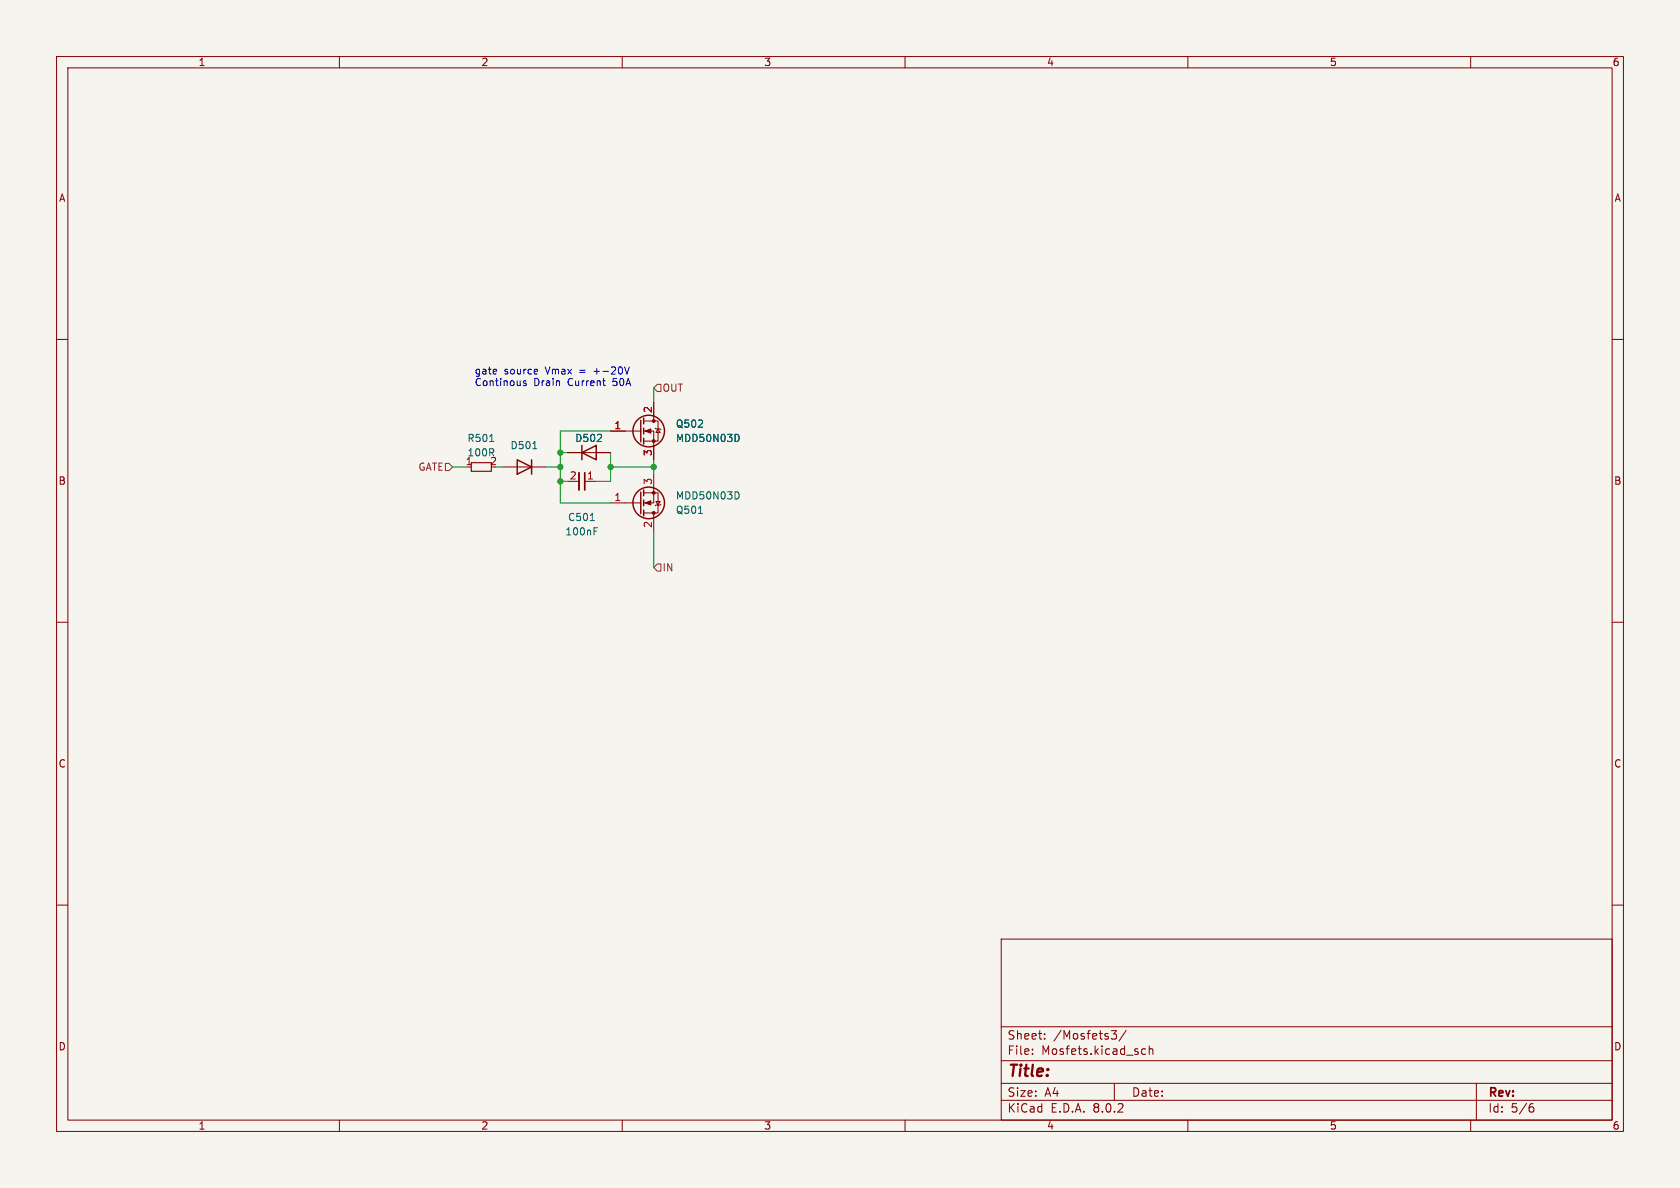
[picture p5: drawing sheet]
<svg xmlns="http://www.w3.org/2000/svg" width="297mm" height="210mm" viewBox="0 0 297 210" stroke-linecap="round" stroke-linejoin="round" font-family="sans-serif">
<path d="M0 0h297v210h-297z" fill="#f5f4ef" stroke="#f5f4ef" stroke-width=".18"/>
<g fill="none" stroke="#840000" stroke-width=".18">
<path d="M10 10h277v190h-277zM12 12h273v186h-273zM60 10v2M110 10v2M160 10v2M210 10v2M260 10v2M10 60h2M285 60h2M107.9 76.2h5.4M113.8 76.2h1.8v5.1M113.8 74.4h2.5v3.6h-2.5"/>
<path d="M115.6 71.1v3.3M115.8 75.7l.2 .1h.7l.1 .1M116.3 75.8l.4 .7h-.7zM88.9 82.6h7.6M100.3 80h7.6M100.3 85.1h2.1M103.4 85.1h2M107.9 88.9h5.4M113.8 87.1h2.5v3.6h-2.5M115.6 83.8v5.1h-1.8M115.6 90.7v3.3M116 88.6h.7l-.4 .7z"/>
<path d="M116.8 89.2l-.1 .1h-.7l-.2 .1M10 110h2M285 110h2M10 160h2M285 160h2M177 166h108v32h-108zM60 198v2M110 198v2M160 198v2M177 194.5h108M177 191.5h108M177 187.5h108"/>
<path d="M177 181.5h108M182.5 186.3v.1M182.5 185.5v.1M184.7 183.6v.1M184.7 182.8v.1M196.5 182.2h.9l-.5 .6 .4 .1v.7l-.2 .1-.6-.1M197 191.5v3M199.1 182.1l-1.3 2M201.8 186.1l.3 .3 .4-.1M202.5 185.5l-.4-.1-.3 .3M203.2 185.5l.2-.1 .3 .1 .1 .9M203.2 184.9v1.5"/>
<path d="M210 198v2M260 198v2M261 191.5v6.5M270.6 195.7h.3l.3 .3-.1 .5-.5 .1M271 195.1l-.4 .1"/>
</g>
<g fill="none" stroke="#840000" stroke-width=".25">
<path d="M102.9 78.7v2.6M113.3 74.3v3.8M113.8 73.9v1M113.8 75.7v1M113.8 77.5v1M91.4 81.3l2.6 1.3-2.6 1.2zM94 81.3v2.5M102.9 80l2.5-1.3v2.6zM113.3 87v3.8M113.8 86.6v1M113.8 88.4v1M113.8 90.2v1"/>
<circle cx="114.7" cy="76.2" r="2.79"/>
<circle cx="114.7" cy="88.9" r="2.79"/>
</g>
<g fill="#840000" stroke="#840000" stroke-width=".18">
<path d="M114 88.9l1.1-.4v.8z"/>
<path d="M114 76.2l1.1-.4v.8z"/>
<circle cx="115.6" cy="87.1" r=".25"/>
<circle cx="115.6" cy="90.7" r=".25"/>
<circle cx="115.6" cy="78" r=".25"/>
<circle cx="115.6" cy="74.4" r=".25"/>
</g>
<path d="M86.6 78h.7M94.2 79.3h.7M130.4 76.8l.3 .5-.3 .7M104.4 92h.7M105 93.9h.4M105 93.3h.6M123.5 90.7h.7M130.4 87l.3 .5-.3 .6" fill="none" stroke="#006464" stroke-width=".18"/>
<path d="M83.3 81.8h3.6v1.5h-3.6z" fill="none" stroke="#840000" stroke-width=".2"/>
<path d="M102.4 83.6v3" fill="none" stroke="#840000" stroke-width=".33"/>
<path d="M103.4 83.6v3" fill="none" stroke="#840000" stroke-width=".3"/>
<path d="M116.2 67.9h.6v1.3h-.6l-.6-.6zM78.7 81.9h.7l.6 .7-.6 .6h-.7zM116.2 99.7h.6v1.3h-.6l-.6-.7z" fill="none" stroke="#725600" stroke-width=".18"/>
<path d="M93 67.4l-.3-.1-.2 .2 .1 .2 .4 .1v.3h-.5M94.9 65.3l.1 .3-.6 .1M95 66.1h-.1M106.5 67.3h.5M106.9 68.2h.1M110.4 64.9l.4 1.2 .5-1.2" fill="none" stroke="#0000c2" stroke-width=".18"/>
<path d="M107.9 76.2h-8.8v12.7h8.8M115.6 68.6v2.5M80 82.6h2.5M87.6 82.6h1.3M96.5 82.6h2.6M99.1 80h1.2M99.1 85.1h1.2M107.9 80v5.1h-2.5M107.9 82.6h7.7M115.6 81.3v2.5M115.6 94v6.3" fill="none" stroke="#009600" stroke-width=".18"/>
<g fill="#009600" stroke="#009600" stroke-width=".18">
<circle cx="99.1" cy="82.6" r=".46"/>
<circle cx="99.1" cy="85.1" r=".46"/>
<circle cx="99.1" cy="80" r=".46"/>
<circle cx="115.6" cy="82.6" r=".46"/>
<circle cx="107.9" cy="82.6" r=".46"/>
</g>
<text font-size="2.8" fill="#840000" x="178" y="190.9">Title:</text>
<g font-size="2.1" fill="#840000">
<text x="178" y="184">Sheet:</text>
<text x="186.2" y="184">/Mosfets3/</text>
<text x="178" y="186.7">File:</text>
<text x="184.1" y="186.7">Mosfets.kicad_sch</text>
<text x="178" y="196.9">KiCad</text>
<text x="178" y="194.1">Size:</text>
<text x="184.7" y="194.1">A4</text>
<text x="185.7" y="196.9">E.D.A.</text>
<text x="193.3" y="196.9">8.0.2</text>
<text x="200" y="194.1">Date:</text>
<text x="263" y="194.3">Rev:</text>
<text x="263" y="196.9">Id:</text>
<text x="267.1" y="196.9">5/6</text>
</g>
<g font-size="1.8" fill="#840000">
<text x="35" y="11.9">1</text>
<text x="85" y="11.9">2</text>
<text x="135" y="11.9">3</text>
<text x="185" y="11.9">4</text>
<text x="235" y="11.9">5</text>
<text x="285" y="11.9">6</text>
<text x="10.3" y="35.9">A</text>
<text x="285.3" y="35.9">A</text>
<text x="10.3" y="85.9">B</text>
<text x="285.3" y="85.9">B</text>
<text x="10.3" y="135.9">C</text>
<text x="285.3" y="135.9">C</text>
<text x="10.3" y="185.9">D</text>
<text x="285.3" y="185.9">D</text>
<text x="35" y="199.9">1</text>
<text x="85" y="199.9">2</text>
<text x="135" y="199.9">3</text>
<text x="185" y="199.9">4</text>
<text x="235" y="199.9">5</text>
<text x="285" y="199.9">6</text>
</g>
<g font-size="1.8" fill="#0000c2">
<text x="83.8" y="66.3">gate</text>
<text x="83.8" y="68.3">Continous</text>
<text x="89.1" y="66.3">source</text>
<text x="94.4" y="68.3">Drain</text>
<text x="96.6" y="66.3">Vmax</text>
<text x="100.5" y="68.3">Current</text>
<text x="102.7" y="66.3">=</text>
<text x="105.4" y="66.3">+-20V</text>
<text x="108.6" y="68.3">50A</text>
</g>
<g font-size="1.8" fill="#725600">
<text x="117" y="69.4">OUT</text>
<text x="73.9" y="83.4">GATE</text>
<text x="117" y="101.2">IN</text>
</g>
<g font-size="1.8" fill="#a90000">
<text x="108.5" y="75.9">1</text>
<text x="115.3" y="73.1" transform="rotate(-90 115.3 73.1)">2</text>
<text x="82.2" y="82.3">1</text>
<text x="86.5" y="82.3">2</text>
<text x="115.3" y="80.7" transform="rotate(-90 115.3 80.7)">3</text>
<text x="100.6" y="84.8">2</text>
<text x="103.7" y="84.8">1</text>
<text x="108.5" y="88.6">1</text>
<text x="115.3" y="85.8" transform="rotate(-90 115.3 85.8)">3</text>
<text x="115.3" y="93.4" transform="rotate(-90 115.3 93.4)">2</text>
</g>
<g font-size="1.8" fill="#006464">
<text x="119.4" y="75.8">Q502</text>
<text x="82.5" y="78.3">R501</text>
<text x="82.5" y="80.9">100R</text>
<text x="90.2" y="79.6">D501</text>
<text x="101.6" y="78.3">D502</text>
<text x="119.4" y="78.3">MDD50N03D</text>
<text x="119.4" y="88.5">MDD50N03D</text>
<text x="99.8" y="94.8">100nF</text>
<text x="100.3" y="92.3">C501</text>
<text x="119.4" y="91">Q501</text>
</g>
</svg>
